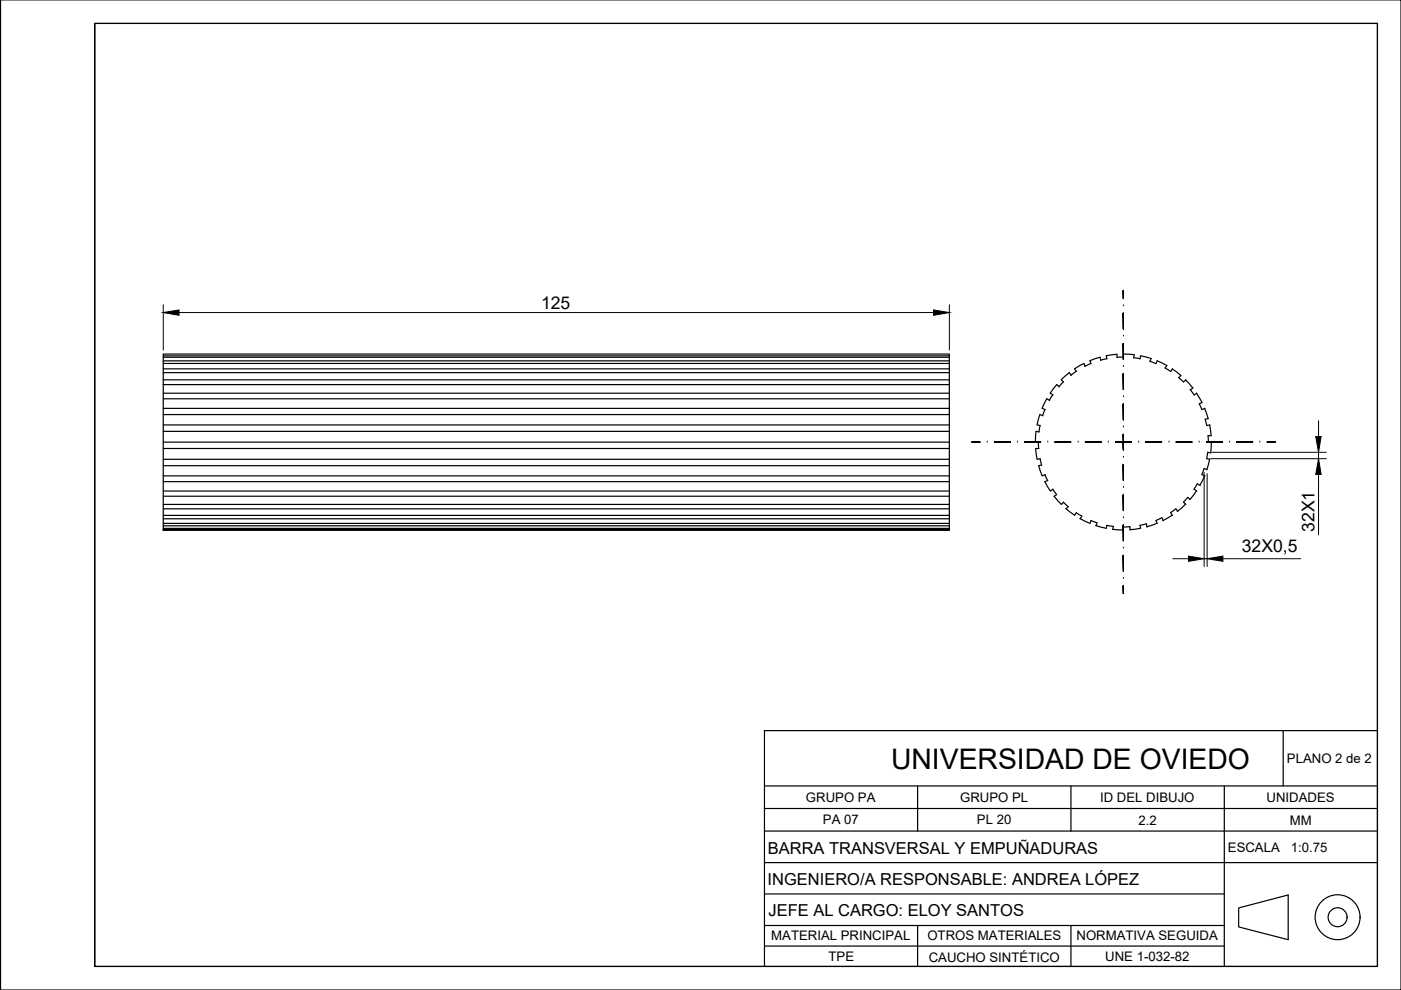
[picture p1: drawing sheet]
<svg xmlns="http://www.w3.org/2000/svg" width="297mm" height="210mm" viewBox="0 0 297 210" stroke-linecap="round" stroke-linejoin="round" font-family="sans-serif">
<!-- layer: 01_Contornos -->
<g fill="none" stroke="#000" stroke-width=".25">
<path d="M.1 0h296.9v209.9h-296.9zM20.1 5h271.9v199.9h-271.9zM34.6 75.1h166.7v37.3h-166.7zM34.6 75.5h166.7M34.6 75.7h166.7M34.6 76.5h166.7M34.6 77.1h166.7M34.6 78.2h166.7M34.6 79h166.7M227.1 79.6l-.4-.6-.7 .6-1 .9 .5 .5M227.8 78.2l.4 .5-1.1 .8M229.8 77.1l-2 1.1"/>
<path d="M229.8 77.1l.3 .6M231.1 76.5l.2 .6M231.3 77.1l-1.3 .6M233.4 76.4l-.2-.7-2.2 .8M234.7 76.1l-1.4 .3M236.8 75.8v-.7l-1.4 .2-.9 .1 .2 .7M238.2 75.1l2.3 .1M238.2 75.7l-1.4 .1M238.2 75.1v.6M240.5 75.2l-.1 .7M241.8 75.4l2.2 .6M241.8 75.5l-.1 .6-1.4-.3"/>
<path d="M243.8 76.6l1.3 .5M244.1 76l-.3 .6M245.3 76.5l2.1 1M245.3 76.5l-.2 .6M247 78l1.2 .7M247.4 77.5l-.4 .5M248.5 78.2l1.9 1.4M248.6 78.2l-.4 .6M250.4 79.6l-.5 .5M34.6 93.7h166.7M34.6 95.1h166.7M34.6 80.5h166.7"/>
<path d="M34.6 81.5h166.7M34.6 83.4h166.7M34.6 84.6h166.7M34.6 86.6h166.7M34.6 87.9h166.7M34.6 90.1h166.7M34.6 91.5h166.7M34.6 97.4h166.7M34.6 98.7h166.7M219.5 93.7h.7M219.7 91.4l-.2 2.3M219.7 91.5l.6 .1"/>
<path d="M219.9 90.1l.6 .1M220.2 93.7v1.4h-.6l.3 2.3M220.2 98.7l.7 2.2M220.5 87.9l-.6 2.2M220.5 87.9l.6 .3M220.5 90.2l-.2 1.4M220.5 97.2l.3 1.4M220.5 97.3l-.6 .1M220.9 98.6l-.7 .1M221 86.6l.6 .2M221.5 86.8l-.4 1.3M221.9 84.5l-1 2.1"/>
<path d="M222 84.6l.5 .3M222.7 83.4l.6 .3M223.2 83.7l-.7 1.2M224.1 81.5l-1.4 1.9M224.1 81.5l.5 .5M225.4 81l-.9 1M249.9 80l1 1 .5-.5M251.4 80.5l1.5 1.7M252.3 82.6l.9 1.1M252.9 82.3l-.5 .3M253.7 83.4l1.1 1.9M253.7 83.4l-.5 .3"/>
<path d="M254.2 85.6l.6 1.2M254.9 85.4l-.6 .2M255.3 99.3l-.5 1.3M255.3 99.3l.6 .3M255.4 86.6l.7 2.1-.5 .2 .2 1.3 .7-.1M255.5 86.6l-.7 .2M255.8 97.3l.7 .1M256.1 92.3l.1 1.4M256.1 92.4h.7M256.2 93.7h.7M256.5 97.4l-.6 2.2M256.5 90.1l.3 2.2"/>
<path d="M256.7 96l-.6-.1-.3 1.3M256.8 93.7l-.1 2.3M34.6 100.9h166.7M34.6 102.1h166.7M34.6 104.1h166.7M34.6 105.2h166.7M34.6 106.9h166.7M34.6 107.9h166.7M34.6 109.3h166.7M34.6 110h166.7M34.6 111h166.7M34.6 111.5h166.7"/>
<path d="M34.6 112h166.7M34.6 112.3h166.7M34.6 112.4h166.7M221.5 102.1l1.2 2M221.5 100.6l.6 1.3M221.6 100.6l-.6 .3M222.2 101.9l-.6 .2M223.2 103.7l.8 1.1M223.3 103.7l-.6 .4M223.5 105.2l1.5 1.7M224.1 104.9l-.6 .3M225.4 106.5l1 .9"/>
<path d="M225.5 106.5l-.5 .4M226.5 107.4l-.5 .4 1.8 1.4M227.8 109.3l.4-.6 1.1 .7M229 109.9l2 1M229.4 109.4l-.4 .6M231.3 110.4l1.3 .4-.2 .7M231.3 110.4l-.2 .6M232.3 111.4l2.2 .6M234.7 111.4l1.3 .2-.1 .7M234.7 111.4l-.1 .6M235.9 112.2l2.3 .2M238.2 111.7v.7"/>
<path d="M239.5 111.7h-1.3M239.6 111.7v.7M241.7 111.4l.1 .6M241.8 112l-2.3 .3M243 111.1l-1.3 .3M243.1 111.1l.1 .6M245.1 110.4l.2 .6M245.3 110.9l-2.2 .8M246.3 109.8l-1.2 .6M246.4 109.8l.2 .6M248.2 108.7l.4 .6M248.5 109.2l-1.9 1.2"/>
<path d="M249.3 107.9l-1.1 .8M249.3 107.9l.4 .6M250.9 106.5l.5 .4M251.4 106.9l-1.8 1.5M251.8 105.4l-.9 1.1M251.9 105.5l.4 .4M253.2 103.7l.5 .4M253.7 104.1l-1.4 1.8M254.5 102.9l-.6-.3-.7 1.1M254.8 100.6l.7 .3M255.4 100.9l-1 2M272.1 154.9v11.7"/>
<path d="M292 154.9h-129.9v50M162.1 176.2h129.9M162.1 166.6h129.9M162.1 171.4h129.9M194.5 166.6v9.6M227.1 166.6v9.6M259.6 166.6v38.3M162.1 182.9h129.9M162.1 189.5h97.5M162.1 196.2h97.5M194.5 196.2v8.7M227.1 196.2v8.7"/>
<path d="M262.6 192.5l10.5-2.7v9.4l-10.5-2.7zM162.1 200.6h97.5"/>
<circle cx="283.6" cy="194.5" r="4.8"/>
<circle cx="283.6" cy="194.5" r="2.01"/>
</g>
<!-- layer: 04_Cotas -->
<g fill="none" stroke="#000" stroke-width=".21">
<path d="M34.6 64.6v9.6M38 66.3h159.9M201.3 64.6v9.6M256.7 97.3h24.5M256.9 95.9h24.3M279.6 89.2v3.4M279.6 95.9v1.4M248.7 118.5h3.3M255.3 100.2v19.9M255.3 118.5h.6M255.9 100.4v19.7M259.3 118.5h16.5"/>
<path d="M279.6 100.6v12.8"/>
</g>
<path d="M34.6 66.3l3.4-.6v1.2zM197.9 65.7l3.4 .6-3.4 .6zM279 92.6h1.1l-.5 3.3zM252 117.9l3.3 .6-3.3 .5zM255.9 118.5l3.4-.6v1.1zM279.6 97.3l.5 3.3h-1.1z" fill="#000" stroke="#000" stroke-width=".21"/>
<!-- layer: 03_Ejes -->
<g fill="#000" stroke="#000" stroke-width=".21">
<path d="M238.2 72.8v3.4zM238.2 72.8v3.4zM238.2 72.8v3.4zM238.2 72.8v3.4z"/>
<path d="M238.2 66.4v3.3zM238.2 66.4v3.3zM238.2 66.4v3.3zM238.2 66.4v3.3z"/>
<path d="M238.2 61.7v1.6zM238.2 61.7v1.6zM238.2 61.7v1.6zM238.2 61.7v1.6z"/>
<path d="M206.1 93.7h1.7zM206.1 93.7h1.7zM206.1 93.7h1.7zM206.1 93.7h1.7z"/>
<path d="M210.8 93.7h3.4zM210.8 93.7h3.4zM210.8 93.7h3.4zM210.8 93.7h3.4z"/>
<path d="M217.3 93.7h3.3zM217.3 93.7h3.3zM217.3 93.7h3.3zM217.3 93.7h3.3z"/>
<path d="M223.7 93.7h3.3zM223.7 93.7h3.3zM223.7 93.7h3.3zM223.7 93.7h3.3z"/>
<path d="M230.1 93.7h3.4zM230.1 93.7h3.4zM230.1 93.7h3.4zM230.1 93.7h3.4z"/>
<path d="M238.2 92.1v1.6zM238.2 92.1v1.6zM238.2 92.1v1.6zM238.2 92.1v1.6z"/>
<path d="M238.2 85.7v3.3zM238.2 85.7v3.3zM238.2 85.7v3.3zM238.2 85.7v3.3z"/>
<path d="M238.2 79.2v3.4zM238.2 79.2v3.4zM238.2 79.2v3.4zM238.2 79.2v3.4z"/>
<path d="M236.5 93.7h1.7zM236.5 93.7h1.7zM236.5 93.7h1.7zM236.5 93.7h1.7z"/>
<path d="M238.2 93.7v1.7zM238.2 93.7v1.7zM238.2 93.7v1.7zM238.2 93.7v1.7z"/>
<path d="M238.2 98.5v3.3zM238.2 98.5v3.3zM238.2 98.5v3.3zM238.2 98.5v3.3z"/>
<path d="M238.2 93.7h1.6zM238.2 93.7h1.6zM238.2 93.7h1.6zM238.2 93.7h1.6z"/>
<path d="M242.9 93.7h3.4zM242.9 93.7h3.4zM242.9 93.7h3.4zM242.9 93.7h3.4z"/>
<path d="M249.4 93.7h3.3zM249.4 93.7h3.3zM249.4 93.7h3.3zM249.4 93.7h3.3z"/>
<path d="M255.8 93.7h3.4zM255.8 93.7h3.4zM255.8 93.7h3.4zM255.8 93.7h3.4z"/>
<path d="M262.2 93.7h3.4zM262.2 93.7h3.4zM262.2 93.7h3.4zM262.2 93.7h3.4z"/>
<path d="M268.7 93.7h1.6zM268.7 93.7h1.6zM268.7 93.7h1.6zM268.7 93.7h1.6z"/>
<path d="M238.2 104.9v3.4zM238.2 104.9v3.4zM238.2 104.9v3.4zM238.2 104.9v3.4z"/>
<path d="M238.2 111.3v3.4zM238.2 111.3v3.4zM238.2 111.3v3.4zM238.2 111.3v3.4z"/>
<path d="M238.2 117.7v3.4zM238.2 117.7v3.4zM238.2 117.7v3.4zM238.2 117.7v3.4z"/>
<path d="M238.2 124.2v1.6zM238.2 124.2v1.6zM238.2 124.2v1.6zM238.2 124.2v1.6z"/>
</g>
<g fill="none" stroke="#000" stroke-width=".21">
<path d="M238.2 79.2v3.4zM238.2 72.8v3.4zM238.2 66.4v3.3zM238.2 61.7v1.6zM238.2 61.7h.1M238.2 77.7h.1M238.2 71.3h.1M238.2 64.9h.1M206.1 93.7h1.7zM206.1 93.7h.1M209.3 93.7h.1M210.8 93.7h3.4z"/>
<path d="M215.7 93.7h.1M217.3 93.7h3.3zM222.2 93.7h.1M223.7 93.7h3.3zM228.6 93.7h.1M230.1 93.7h3.4zM235 93.7h.1M236.5 93.7h1.7zM238.2 93.7h.1M238.2 92.1v1.6zM238.2 85.7v3.3zM238.2 93.7v1.7z"/>
<path d="M238.2 98.5v3.3zM238.2 90.5h.1M238.2 84.1h.1M238.2 97h.1M238.2 93.7h1.6zM241.4 93.7h.1M242.9 93.7h3.4zM247.8 93.7h.1M249.4 93.7h3.3zM254.2 93.7h.1M255.8 93.7h3.4zM260.7 93.7h.1"/>
<path d="M262.2 93.7h3.4zM267.1 93.7h.1M268.7 93.7h1.6zM270.3 93.7h.1M238.2 104.9v3.4zM238.2 111.3v3.4zM238.2 117.7v3.4zM238.2 103.3h.1M238.2 109.8h.1M238.2 116.2h.1M238.2 124.2v1.6zM238.2 125.8h.1"/>
<path d="M238.2 122.6h.1"/>
</g>
<text font-size="6" x="188.9" y="163">UNIVERSIDAD DE OVIEDO</text>
<g font-size="3.7">
<text x="114.7" y="65.4">125</text>
<text x="278.7" y="112.7" transform="rotate(-90 278.7 112.7)">32X1</text>
<text x="263.3" y="117.1">32X0,5</text>
</g>
<g font-size="3.5">
<text x="162.8" y="181.1">BARRA TRANSVERSAL Y EMPUÑADURAS</text>
<text x="162.8" y="187.7">INGENIERO/A RESPONSABLE: ANDREA LÓPEZ</text>
<text x="163" y="194.1">JEFE AL CARGO: ELOY SANTOS</text>
</g>
<g font-size="2.8">
<text x="272.9" y="161.8">PLANO 2 de 2</text>
<text x="170.9" y="170.1">GRUPO PA</text>
<text x="203.6" y="170.1">GRUPO PL</text>
<text x="233.2" y="170.1">ID DEL DIBUJO</text>
<text x="268.5" y="170.1">UNIDADES</text>
<text x="174.5" y="174.8">PA 07</text>
<text x="207.1" y="174.8">PL 20</text>
<text x="241.4" y="174.9">2.2</text>
<text x="273.5" y="174.9">MM</text>
<text x="260.3" y="180.6">ESCALA</text>
<text x="273.7" y="180.6">1:0.75</text>
<text x="163.5" y="199.4">MATERIAL PRINCIPAL</text>
<text x="175.7" y="203.8">TPE</text>
<text x="196.6" y="199.4">OTROS MATERIALES</text>
<text x="196.9" y="204">CAUCHO SINTÉTICO</text>
<text x="228.2" y="199.4">NORMATIVA SEGUIDA</text>
<text x="234.3" y="203.7">UNE 1-032-82</text>
</g>
</svg>
